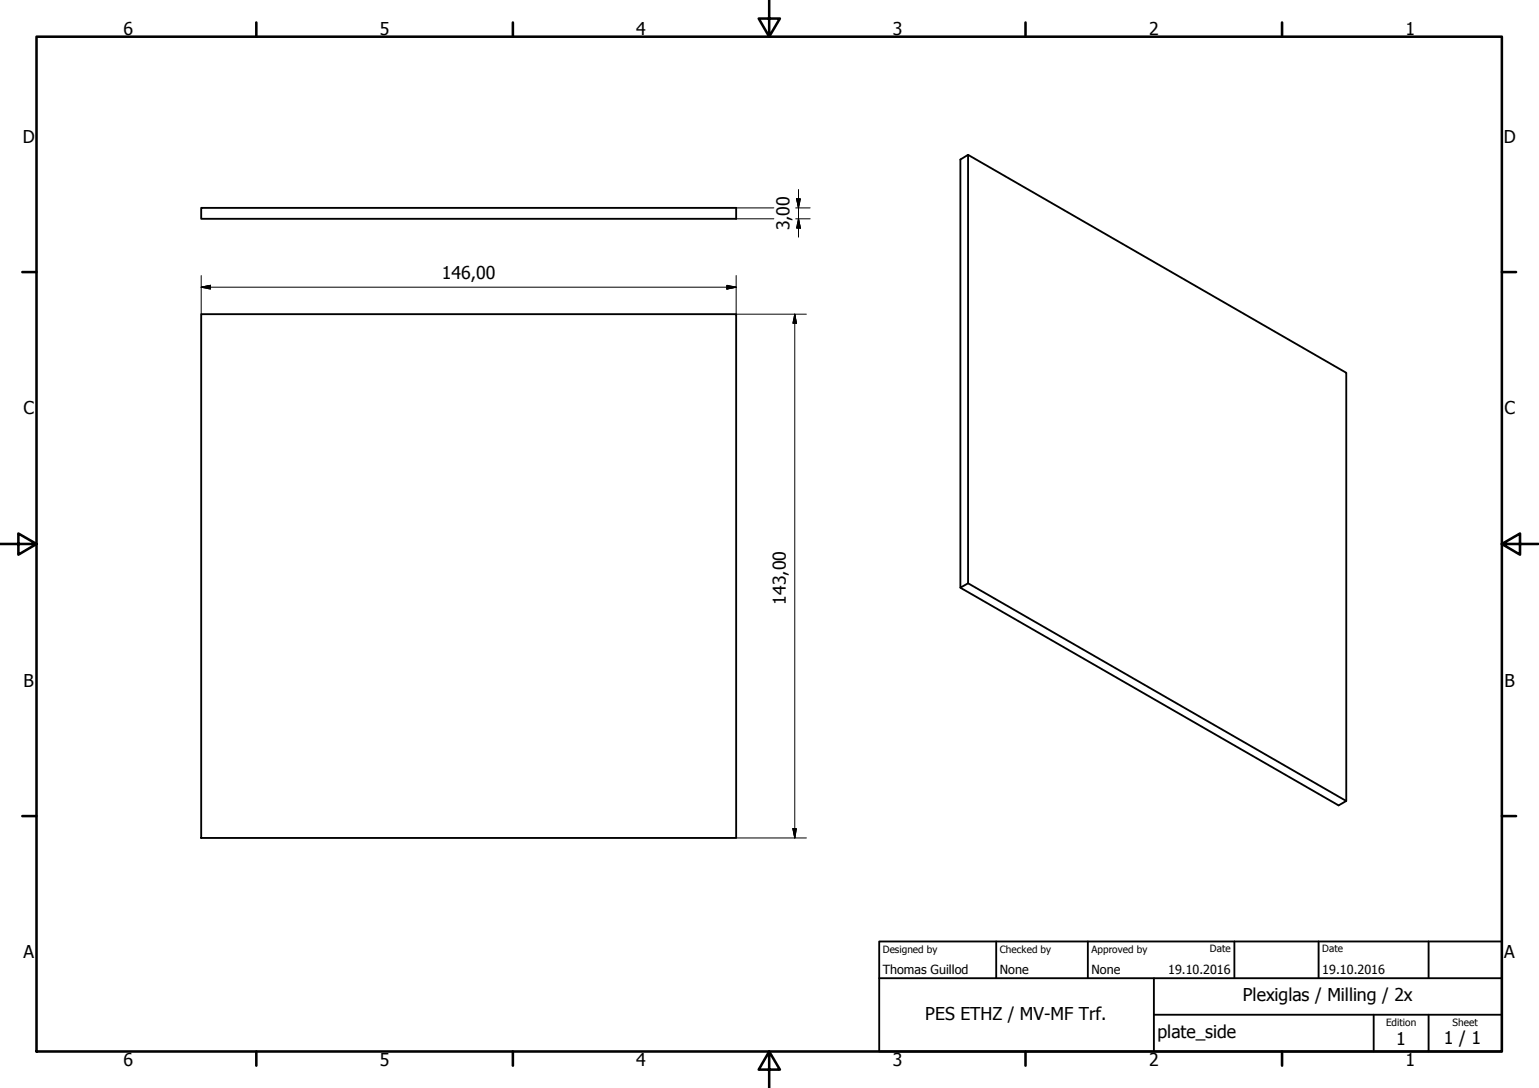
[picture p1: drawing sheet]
<svg xmlns="http://www.w3.org/2000/svg" width="420mm" height="297mm" viewBox="0 0 420 297" stroke-linecap="round" stroke-linejoin="round" font-family="sans-serif">
<!-- layer: Visible (ISO) -->
<path d="M54.9 56.8h146.1v2.9h-146.1zM264.3 42.3v116.9M54.9 85.8h146.1v143h-146.1zM262.2 160.5l103.2 59.4 2.1-1.2v-116.9l-103.2-59.5-2.1 1.2v117l2.1-1.3 103.2 59.5" fill="none" stroke="#000" stroke-width=".51"/>
<!-- layer: Border (ISO) -->
<g fill="none" stroke="#000" stroke-width=".7">
<path d="M10 10h400v277.1h-400zM70 6.1v3.9M140 6.1v3.9M210 0v10l-2.9-4.9h5.8l-2.9 4.9M280 6.1v3.9M350 6.1v3.9M6.1 74.3h3.9M410 74.3h3.9M0 148.5h10l-5-2.8v5.7l5-2.9M410 148.5l5 2.9v-5.7l-5 2.8h10M6.1 222.8h3.9M410 222.8h3.9"/>
<path d="M70 287.1v3.8M140 287.1v3.8M210 287.1l2.9 4.9h-5.8l2.9-4.9v9.9M280 287.1v3.8M350 287.1v3.8"/>
</g>
<!-- layer: Title (ISO) -->
<path d="M240 257h170v30.1h-170zM272 257v10.1M297 257v10.1M337 257v10.1M360 257v10.1M390 257v10.1M240 267.1h170M315 277h95M315 267.1v20M375 277v10.1M390 277v10.1" fill="none" stroke="#000" stroke-width=".51"/>
<!-- layer: Dimension (ISO) -->
<g fill="none" stroke="#000" stroke-width=".27">
<path d="M201 59.7h10.3M201 56.8h10.3M217.2 59.7h4M217.2 56.8h4M217.5 54.3h1l-.5 2.5zM218 59.7l.5 2.6h-1zM218 51.7v13.1M54.9 78.4l2.6-.5v1zM54.9 78.4h146.1M54.9 75.2v10.6M198.4 77.9l2.6 .5-2.6 .5zM201 75.2v10.6h19.2"/>
<path d="M217 85.8l.4 2.5h-.9zM217 85.8v143M201 228.8h19.2M216.5 226.2h.9l-.4 2.6z"/>
</g>
<path d="M217.5 54.3l.5 2.5zM217.5 54.3h1l-.5 2.5zM54.9 78.4l2.6-.5zM54.9 78.4l2.6-.5v1zM198.4 78.9l2.6-.5zM198.4 77.9l2.6 .5-2.6 .5zM218 59.7l.5 2.6zM218 59.7l.5 2.6h-1zM217 85.8l.4 2.5zM217 85.8l.4 2.5h-.9zM216.5 226.2l.5 2.6zM216.5 226.2h.9l-.4 2.6z" fill="#000" stroke="#000" stroke-width=".27"/>
<g font-size="4.8">
<text x="33.7" y="9.6">6</text>
<text x="103.7" y="9.6">5</text>
<text x="173.7" y="9.6">4</text>
<text x="243.7" y="9.6">3</text>
<text x="313.7" y="9.6">2</text>
<text x="383.7" y="9.6">1</text>
<text x="6.2" y="38.9">D</text>
<text x="410.5" y="38.9">D</text>
<text x="215.6" y="62.9" transform="rotate(-90 215.6 62.9)">3,00</text>
<text x="120.6" y="76.1">146,00</text>
<text x="6.4" y="113.1">C</text>
<text x="410.7" y="113.1">C</text>
<text x="214.6" y="165.1" transform="rotate(-90 214.6 165.1)">143,00</text>
<text x="6.4" y="187.4">B</text>
<text x="410.7" y="187.4">B</text>
<text x="6.4" y="261.7">A</text>
<text x="410.7" y="261.7">A</text>
<text x="339.3" y="273.4">Plexiglas / Milling / 2x</text>
<text x="252.6" y="278.6">PES ETHZ / MV-MF Trf.</text>
<text x="316" y="283.4">plate_side</text>
<text x="381.2" y="285.3">1</text>
<text x="394.2" y="285">1 / 1</text>
<text x="33.7" y="290.9">6</text>
<text x="103.7" y="290.9">5</text>
<text x="173.7" y="290.9">4</text>
<text x="243.7" y="290.9">3</text>
<text x="313.7" y="290.9">2</text>
<text x="383.7" y="290.9">1</text>
</g>
<g font-size="3.4">
<text x="241" y="266">Thomas Guillod</text>
<text x="273" y="266">None</text>
<text x="298" y="266">None</text>
<text x="318.9" y="266">19.10.2016</text>
<text x="361" y="266">19.10.2016</text>
</g>
<g font-size="2.7">
<text x="241" y="260.1">Designed by</text>
<text x="273" y="260.1">Checked by</text>
<text x="298" y="260.1">Approved by</text>
<text x="330.3" y="260">Date</text>
<text x="361" y="260">Date</text>
<text x="378.4" y="280.1">Edition</text>
<text x="396.6" y="280.1">Sheet</text>
</g>
</svg>
